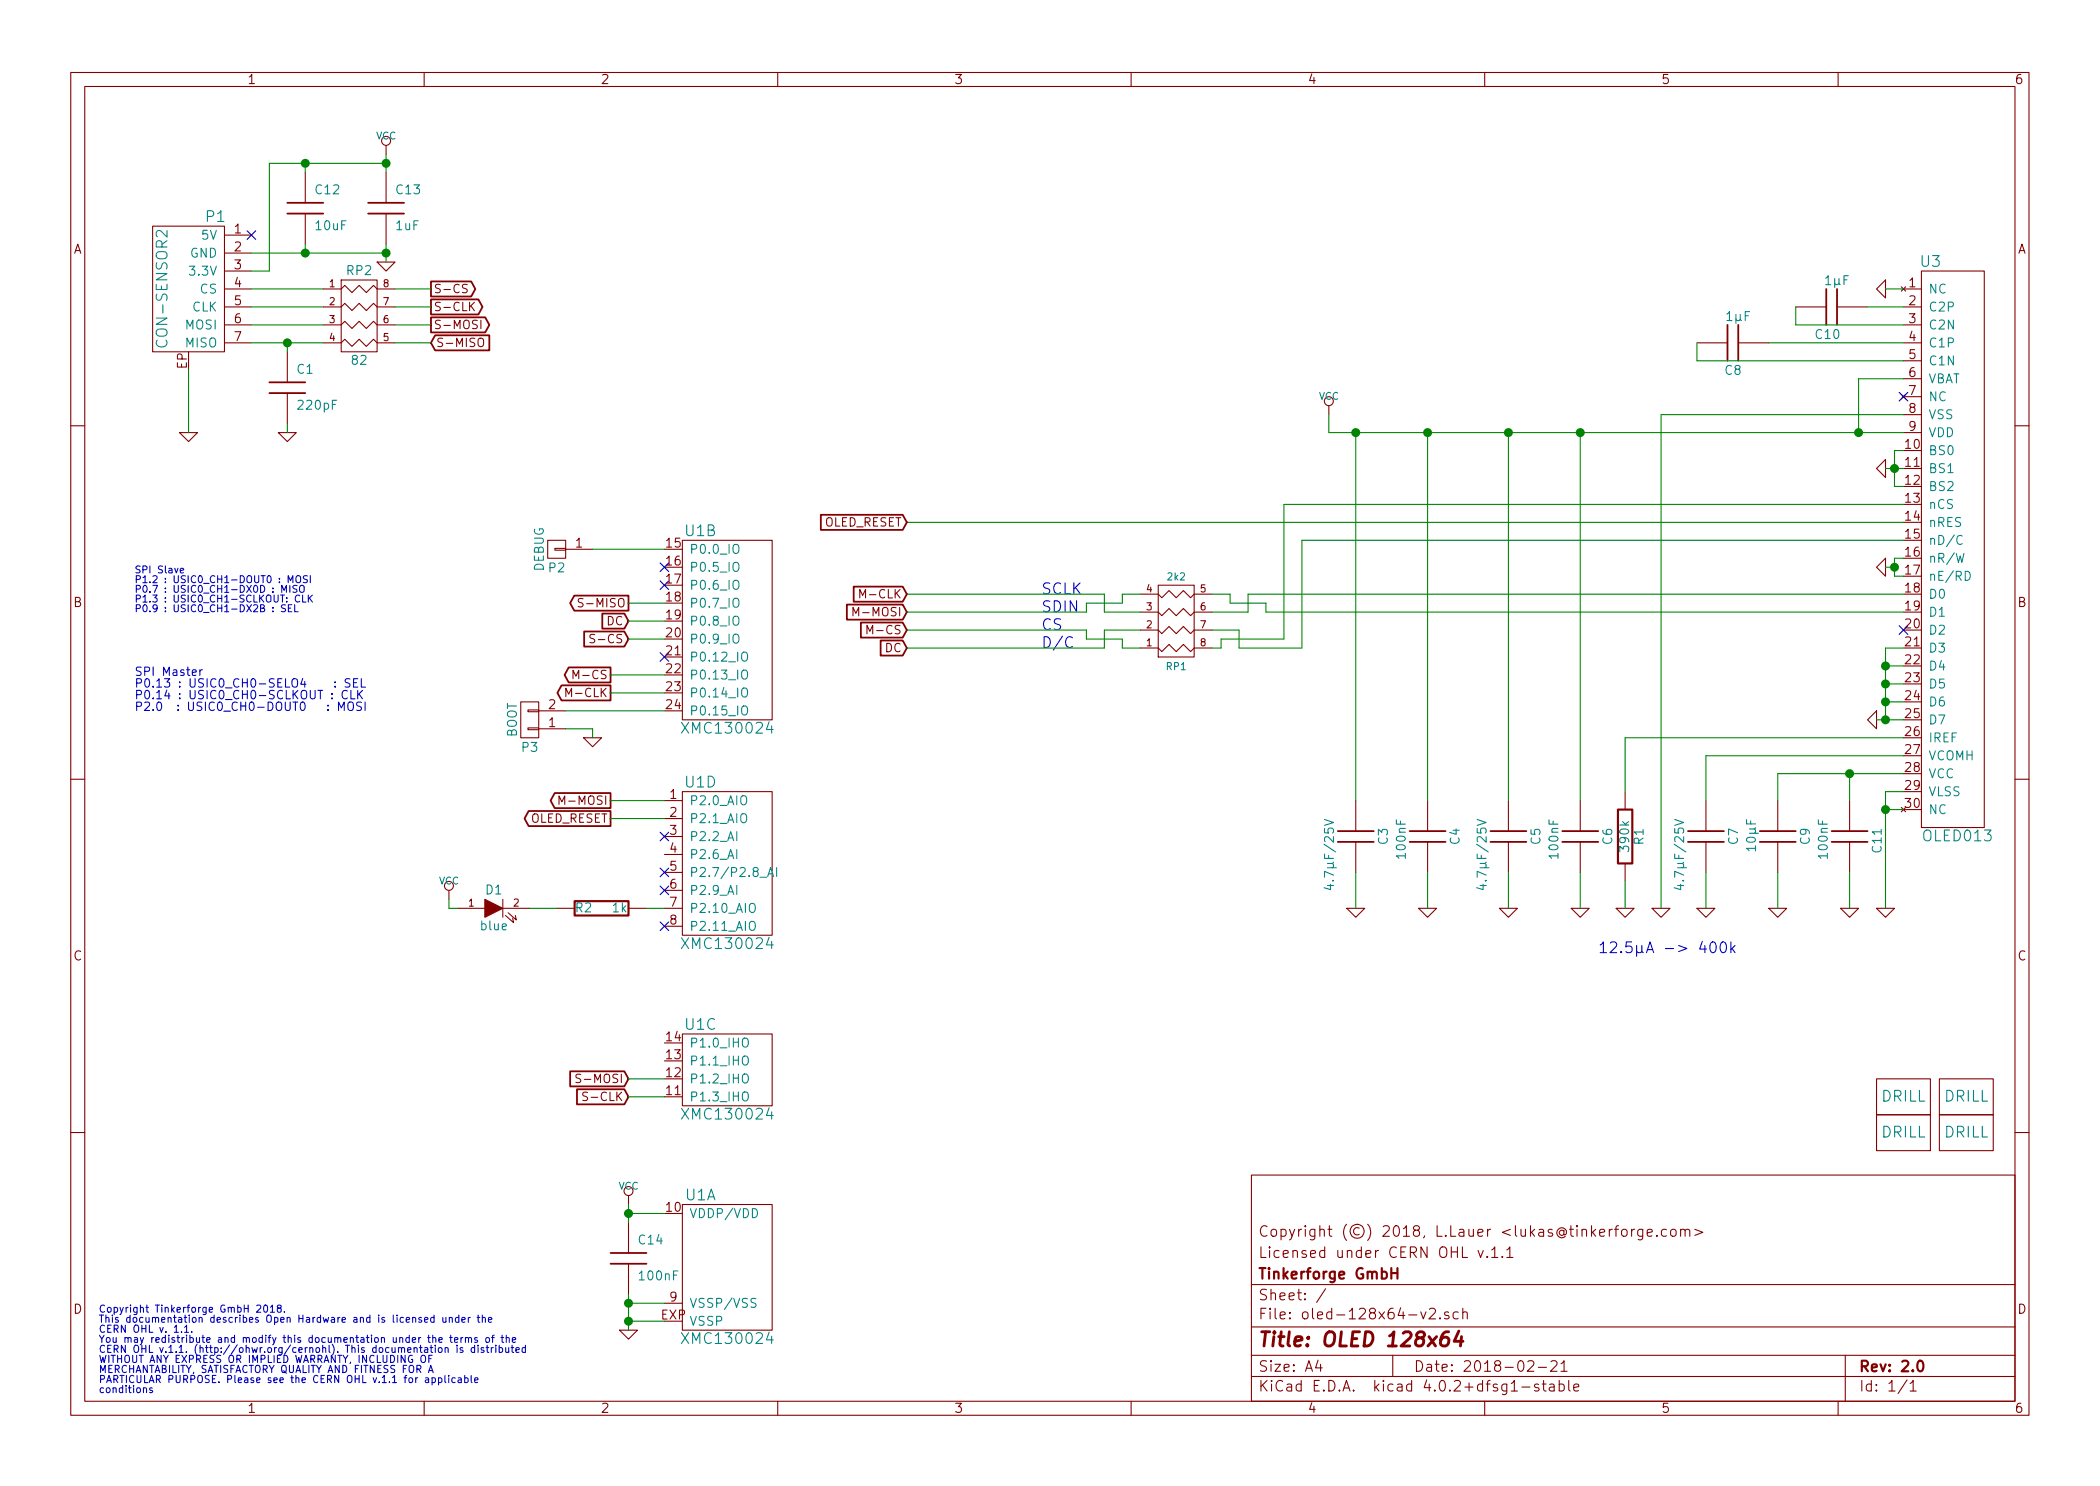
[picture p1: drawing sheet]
EESchema Schematic File Version 2
LIBS:tinkerforge
LIBS:power
LIBS:device
LIBS:transistors
LIBS:conn
LIBS:linear
LIBS:regul
LIBS:74xx
LIBS:cmos4000
LIBS:adc-dac
LIBS:memory
LIBS:xilinx
LIBS:microcontrollers
LIBS:dsp
LIBS:microchip
LIBS:analog_switches
LIBS:motorola
LIBS:texas
LIBS:intel
LIBS:audio
LIBS:interface
LIBS:digital-audio
LIBS:philips
LIBS:display
LIBS:cypress
LIBS:siliconi
LIBS:opto
LIBS:atmel
LIBS:contrib
LIBS:valves
EELAYER 25 0
EELAYER END
$Descr A4 11693 8268
encoding utf-8
Sheet 1 1
Title "OLED 128x64"
Date "2018-02-21"
Rev "2.0"
Comp "Tinkerforge GmbH"
Comment1 "Licensed under CERN OHL v.1.1"
Comment2 "Copyright (©) 2018, L.Lauer <lukas@tinkerforge.com>"
Comment3 ""
Comment4 ""
$EndDescr
Text Notes 550  7750 0    40   ~ 0
Copyright Tinkerforge GmbH 2018.\nThis documentation describes Open Hardware and is licensed under the\nCERN OHL v. 1.1.\nYou may redistribute and modify this documentation under the terms of the\nCERN OHL v.1.1. (http://ohwr.org/cernohl). This documentation is distributed\nWITHOUT ANY EXPRESS OR IMPLIED WARRANTY, INCLUDING OF\nMERCHANTABILITY, SATISFACTORY QUALITY AND FITNESS FOR A\nPARTICULAR PURPOSE. Please see the CERN OHL v.1.1 for applicable\nconditions\n
$Comp
L DRILL U5
U 1 1
P 10600 6300
F 0 "U5" H 10650 6350 60  0001 C CNN
F 1 "DRILL" H 10600 6300 60  0000 C CNN
F 2 "kicad-libraries:DRILL_NP" H 10600 6300 60  0001 C CNN
F 3 "" H 10600 6300 60  0001 C CNN
	1    10600 6300
	1    0    0    -1  
$EndComp
$Comp
L DRILL U4
U 1 1
P 10600 6100
F 0 "U4" H 10650 6150 60  0001 C CNN
F 1 "DRILL" H 10600 6100 60  0000 C CNN
F 2 "kicad-libraries:DRILL_NP" H 10600 6100 60  0001 C CNN
F 3 "" H 10600 6100 60  0001 C CNN
	1    10600 6100
	1    0    0    -1  
$EndComp
$Comp
L DRILL U7
U 1 1
P 10950 6300
F 0 "U7" H 11000 6350 60  0001 C CNN
F 1 "DRILL" H 10950 6300 60  0000 C CNN
F 2 "kicad-libraries:DRILL_NP" H 10950 6300 60  0001 C CNN
F 3 "" H 10950 6300 60  0001 C CNN
	1    10950 6300
	1    0    0    -1  
$EndComp
$Comp
L DRILL U6
U 1 1
P 10950 6100
F 0 "U6" H 11000 6150 60  0001 C CNN
F 1 "DRILL" H 10950 6100 60  0000 C CNN
F 2 "kicad-libraries:DRILL_NP" H 10950 6100 60  0001 C CNN
F 3 "" H 10950 6100 60  0001 C CNN
	1    10950 6100
	1    0    0    -1  
$EndComp
$Comp
L GND #PWR01
U 1 1
P 2150 1450
F 0 "#PWR01" H 2150 1450 30  0001 C CNN
F 1 "GND" H 2150 1380 30  0001 C CNN
F 2 "" H 2150 1450 60  0001 C CNN
F 3 "" H 2150 1450 60  0001 C CNN
	1    2150 1450
	1    0    0    -1  
$EndComp
$Comp
L GND #PWR02
U 1 1
P 1600 2400
F 0 "#PWR02" H 1600 2400 30  0001 C CNN
F 1 "GND" H 1600 2330 30  0001 C CNN
F 2 "" H 1600 2400 60  0001 C CNN
F 3 "" H 1600 2400 60  0001 C CNN
	1    1600 2400
	1    0    0    -1  
$EndComp
$Comp
L GND #PWR03
U 1 1
P 1050 2400
F 0 "#PWR03" H 1050 2400 30  0001 C CNN
F 1 "GND" H 1050 2330 30  0001 C CNN
F 2 "" H 1050 2400 60  0001 C CNN
F 3 "" H 1050 2400 60  0001 C CNN
	1    1050 2400
	1    0    0    -1  
$EndComp
$Comp
L OLED013 U3
U 1 1
P 10900 3050
F 0 "U3" H 10750 4650 60  0000 C CNN
F 1 "OLED013" H 10900 1450 60  0000 C CNN
F 2 "kicad-libraries:ER-CON30HT-1" H 11350 4750 60  0001 C CNN
F 3 "" H 11350 4750 60  0000 C CNN
	1    10900 3050
	1    0    0    -1  
$EndComp
$Comp
L C C11
U 1 1
P 10300 4650
F 0 "C11" V 10150 4600 50  0000 L CNN
F 1 "100nF" V 10450 4550 50  0000 L CNN
F 2 "kicad-libraries:C0603F" H 10300 4650 60  0001 C CNN
F 3 "" H 10300 4650 60  0000 C CNN
	1    10300 4650
	-1   0    0    1   
$EndComp
$Comp
L C C9
U 1 1
P 9900 4650
F 0 "C9" V 9750 4600 50  0000 L CNN
F 1 "10µF" V 10050 4550 50  0000 L CNN
F 2 "kicad-libraries:C0805" H 9900 4650 60  0001 C CNN
F 3 "" H 9900 4650 60  0000 C CNN
	1    9900 4650
	-1   0    0    1   
$EndComp
$Comp
L R R1
U 1 1
P 9050 4650
F 0 "R1" V 9130 4650 50  0000 C CNN
F 1 "390k" V 9050 4650 50  0000 C CNN
F 2 "kicad-libraries:R0603F" H 9050 4650 60  0001 C CNN
F 3 "" H 9050 4650 60  0000 C CNN
	1    9050 4650
	1    0    0    -1  
$EndComp
$Comp
L C C7
U 1 1
P 9500 4650
F 0 "C7" V 9350 4600 50  0000 L CNN
F 1 "4.7µF/25V" V 9650 4550 50  0000 L CNN
F 2 "kicad-libraries:C0805" H 9500 4650 60  0001 C CNN
F 3 "" H 9500 4650 60  0000 C CNN
	1    9500 4650
	-1   0    0    1   
$EndComp
$Comp
L GND #PWR04
U 1 1
P 9500 5050
F 0 "#PWR04" H 9500 5050 30  0001 C CNN
F 1 "GND" H 9500 4980 30  0001 C CNN
F 2 "" H 9500 5050 60  0001 C CNN
F 3 "" H 9500 5050 60  0001 C CNN
	1    9500 5050
	1    0    0    -1  
$EndComp
$Comp
L GND #PWR05
U 1 1
P 10500 5050
F 0 "#PWR05" H 10500 5050 30  0001 C CNN
F 1 "GND" H 10500 4980 30  0001 C CNN
F 2 "" H 10500 5050 60  0001 C CNN
F 3 "" H 10500 5050 60  0001 C CNN
	1    10500 5050
	1    0    0    -1  
$EndComp
$Comp
L GND #PWR06
U 1 1
P 9900 5050
F 0 "#PWR06" H 9900 5050 30  0001 C CNN
F 1 "GND" H 9900 4980 30  0001 C CNN
F 2 "" H 9900 5050 60  0001 C CNN
F 3 "" H 9900 5050 60  0001 C CNN
	1    9900 5050
	1    0    0    -1  
$EndComp
$Comp
L GND #PWR07
U 1 1
P 10300 5050
F 0 "#PWR07" H 10300 5050 30  0001 C CNN
F 1 "GND" H 10300 4980 30  0001 C CNN
F 2 "" H 10300 5050 60  0001 C CNN
F 3 "" H 10300 5050 60  0001 C CNN
	1    10300 5050
	1    0    0    -1  
$EndComp
$Comp
L C C3
U 1 1
P 7550 4650
F 0 "C3" V 7400 4600 50  0000 L CNN
F 1 "4.7µF/25V" V 7700 4550 50  0000 L CNN
F 2 "kicad-libraries:C0805" H 7550 4650 60  0001 C CNN
F 3 "" H 7550 4650 60  0000 C CNN
	1    7550 4650
	-1   0    0    1   
$EndComp
$Comp
L C C4
U 1 1
P 7950 4650
F 0 "C4" V 7800 4600 50  0000 L CNN
F 1 "100nF" V 8100 4550 50  0000 L CNN
F 2 "kicad-libraries:C0603F" H 7950 4650 60  0001 C CNN
F 3 "" H 7950 4650 60  0000 C CNN
	1    7950 4650
	-1   0    0    1   
$EndComp
$Comp
L GND #PWR08
U 1 1
P 7950 5050
F 0 "#PWR08" H 7950 5050 30  0001 C CNN
F 1 "GND" H 7950 4980 30  0001 C CNN
F 2 "" H 7950 5050 60  0001 C CNN
F 3 "" H 7950 5050 60  0001 C CNN
	1    7950 5050
	1    0    0    -1  
$EndComp
$Comp
L GND #PWR09
U 1 1
P 7550 5050
F 0 "#PWR09" H 7550 5050 30  0001 C CNN
F 1 "GND" H 7550 4980 30  0001 C CNN
F 2 "" H 7550 5050 60  0001 C CNN
F 3 "" H 7550 5050 60  0001 C CNN
	1    7550 5050
	1    0    0    -1  
$EndComp
$Comp
L GND #PWR010
U 1 1
P 9250 5050
F 0 "#PWR010" H 9250 5050 30  0001 C CNN
F 1 "GND" H 9250 4980 30  0001 C CNN
F 2 "" H 9250 5050 60  0001 C CNN
F 3 "" H 9250 5050 60  0001 C CNN
	1    9250 5050
	1    0    0    -1  
$EndComp
$Comp
L C C10
U 1 1
P 10200 1700
F 0 "C10" V 10050 1650 50  0000 L CNN
F 1 "1µF" V 10350 1600 50  0000 L CNN
F 2 "kicad-libraries:C0603F" H 10200 1700 60  0001 C CNN
F 3 "" H 10200 1700 60  0000 C CNN
	1    10200 1700
	0    -1   -1   0   
$EndComp
$Comp
L C C8
U 1 1
P 9650 1900
F 0 "C8" V 9500 1850 50  0000 L CNN
F 1 "1µF" V 9800 1800 50  0000 L CNN
F 2 "kicad-libraries:C0603F" H 9650 1900 60  0001 C CNN
F 3 "" H 9650 1900 60  0000 C CNN
	1    9650 1900
	0    -1   -1   0   
$EndComp
$Comp
L GND #PWR011
U 1 1
P 9050 5050
F 0 "#PWR011" H 9050 5050 30  0001 C CNN
F 1 "GND" H 9050 4980 30  0001 C CNN
F 2 "" H 9050 5050 60  0001 C CNN
F 3 "" H 9050 5050 60  0001 C CNN
	1    9050 5050
	1    0    0    -1  
$EndComp
Text Notes 8900 5300 0    60   ~ 0
12.5µA -> 400k
$Comp
L C C6
U 1 1
P 8800 4650
F 0 "C6" V 8650 4600 50  0000 L CNN
F 1 "100nF" V 8950 4550 50  0000 L CNN
F 2 "kicad-libraries:C0603F" H 8800 4650 60  0001 C CNN
F 3 "" H 8800 4650 60  0000 C CNN
	1    8800 4650
	-1   0    0    1   
$EndComp
$Comp
L C C5
U 1 1
P 8400 4650
F 0 "C5" V 8250 4600 50  0000 L CNN
F 1 "4.7µF/25V" V 8550 4550 50  0000 L CNN
F 2 "kicad-libraries:C0805" H 8400 4650 60  0001 C CNN
F 3 "" H 8400 4650 60  0000 C CNN
	1    8400 4650
	-1   0    0    1   
$EndComp
$Comp
L GND #PWR012
U 1 1
P 8400 5050
F 0 "#PWR012" H 8400 5050 30  0001 C CNN
F 1 "GND" H 8400 4980 30  0001 C CNN
F 2 "" H 8400 5050 60  0001 C CNN
F 3 "" H 8400 5050 60  0001 C CNN
	1    8400 5050
	1    0    0    -1  
$EndComp
$Comp
L GND #PWR013
U 1 1
P 8800 5050
F 0 "#PWR013" H 8800 5050 30  0001 C CNN
F 1 "GND" H 8800 4980 30  0001 C CNN
F 2 "" H 8800 5050 60  0001 C CNN
F 3 "" H 8800 5050 60  0001 C CNN
	1    8800 5050
	1    0    0    -1  
$EndComp
NoConn ~ 10600 2200
$Comp
L GND #PWR014
U 1 1
P 10500 2600
F 0 "#PWR014" H 10500 2600 30  0001 C CNN
F 1 "GND" H 10500 2530 30  0001 C CNN
F 2 "" H 10500 2600 60  0001 C CNN
F 3 "" H 10500 2600 60  0001 C CNN
	1    10500 2600
	0    1    1    0   
$EndComp
$Comp
L GND #PWR015
U 1 1
P 10500 3150
F 0 "#PWR015" H 10500 3150 30  0001 C CNN
F 1 "GND" H 10500 3080 30  0001 C CNN
F 2 "" H 10500 3150 60  0001 C CNN
F 3 "" H 10500 3150 60  0001 C CNN
	1    10500 3150
	0    1    1    0   
$EndComp
$Comp
L GND #PWR016
U 1 1
P 10450 4000
F 0 "#PWR016" H 10450 4000 30  0001 C CNN
F 1 "GND" H 10450 3930 30  0001 C CNN
F 2 "" H 10450 4000 60  0001 C CNN
F 3 "" H 10450 4000 60  0001 C CNN
	1    10450 4000
	0    1    1    0   
$EndComp
Text Notes 5800 3300 0    60   ~ 0
SCLK
Text Notes 5800 3400 0    60   ~ 0
SDIN
Text Notes 5800 3600 0    60   ~ 0
D/C
Text Notes 5800 3500 0    60   ~ 0
CS
$Comp
L GND #PWR017
U 1 1
P 10500 1600
F 0 "#PWR017" H 10500 1600 30  0001 C CNN
F 1 "GND" H 10500 1530 30  0001 C CNN
F 2 "" H 10500 1600 60  0001 C CNN
F 3 "" H 10500 1600 60  0001 C CNN
	1    10500 1600
	0    1    1    0   
$EndComp
$Comp
L R_PACK4 RP1
U 1 1
P 6550 3250
F 0 "RP1" H 6550 3700 40  0000 C CNN
F 1 "2k2" H 6550 3200 40  0000 C CNN
F 2 "kicad-libraries:0603X4" H 6550 3250 60  0001 C CNN
F 3 "" H 6550 3250 60  0000 C CNN
	1    6550 3250
	1    0    0    1   
$EndComp
NoConn ~ 10600 3500
$Comp
L CON-SENSOR2 P1
U 1 1
P 1050 1600
F 0 "P1" H 900 2000 60  0000 C CNN
F 1 "CON-SENSOR2" V 1200 1600 60  0000 C CNN
F 2 "kicad-libraries:CON-SENSOR2" H 1150 1450 60  0001 C CNN
F 3 "" H 1150 1450 60  0000 C CNN
	1    1050 1600
	-1   0    0    -1  
$EndComp
$Comp
L VCC #PWR018
U 1 1
P 2150 850
F 0 "#PWR018" H 2150 700 50  0001 C CNN
F 1 "VCC" H 2150 950 39  0000 C CNN
F 2 "" H 2150 850 50  0000 C CNN
F 3 "" H 2150 850 50  0000 C CNN
	1    2150 850 
	1    0    0    -1  
$EndComp
$Comp
L VCC #PWR019
U 1 1
P 7400 2300
F 0 "#PWR019" H 7400 2150 50  0001 C CNN
F 1 "VCC" H 7400 2400 39  0000 C CNN
F 2 "" H 7400 2300 50  0000 C CNN
F 3 "" H 7400 2300 50  0000 C CNN
	1    7400 2300
	1    0    0    -1  
$EndComp
Text GLabel 5050 3500 0    47   Input ~ 0
M-CS
Text GLabel 5050 3400 0    47   Input ~ 0
M-MOSI
Text GLabel 5050 3300 0    47   Input ~ 0
M-CLK
Text GLabel 5050 3600 0    47   Input ~ 0
DC
$Comp
L C C12
U 1 1
P 1700 1150
F 0 "C12" H 1750 1250 50  0000 L CNN
F 1 "10uF" H 1750 1050 50  0000 L CNN
F 2 "kicad-libraries:C0805" H 1700 1150 60  0001 C CNN
F 3 "" H 1700 1150 60  0000 C CNN
	1    1700 1150
	1    0    0    -1  
$EndComp
$Comp
L C C13
U 1 1
P 2150 1150
F 0 "C13" H 2200 1250 50  0000 L CNN
F 1 "1uF" H 2200 1050 50  0000 L CNN
F 2 "kicad-libraries:C0603F" H 2150 1150 60  0001 C CNN
F 3 "" H 2150 1150 60  0000 C CNN
	1    2150 1150
	1    0    0    -1  
$EndComp
$Comp
L C C1
U 1 1
P 1600 2150
F 0 "C1" H 1650 2250 50  0000 L CNN
F 1 "220pF" H 1650 2050 50  0000 L CNN
F 2 "kicad-libraries:C0402F" H 1600 2150 60  0001 C CNN
F 3 "" H 1600 2150 60  0000 C CNN
	1    1600 2150
	1    0    0    -1  
$EndComp
$Comp
L R_PACK4 RP2
U 1 1
P 2000 1950
F 0 "RP2" H 2000 2400 50  0000 C CNN
F 1 "82" H 2000 1900 50  0000 C CNN
F 2 "kicad-libraries:4X0402" H 2000 1950 50  0001 C CNN
F 3 "" H 2000 1950 50  0000 C CNN
	1    2000 1950
	1    0    0    -1  
$EndComp
Text GLabel 2400 1600 2    47   Output ~ 0
S-CS
Text GLabel 2400 1700 2    47   Output ~ 0
S-CLK
Text GLabel 2400 1800 2    47   Output ~ 0
S-MOSI
Text GLabel 2400 1900 2    47   Input ~ 0
S-MISO
NoConn ~ 1400 1300
$Comp
L XMC1XXX24 U1
U 4 1
P 4050 4800
F 0 "U1" H 3900 5250 60  0000 C CNN
F 1 "XMC130024" H 4050 4350 60  0000 C CNN
F 2 "kicad-libraries:QFN24-4x4mm-0.5mm" H 4200 5550 60  0001 C CNN
F 3 "" H 4200 5550 60  0000 C CNN
	4    4050 4800
	1    0    0    -1  
$EndComp
$Comp
L XMC1XXX24 U1
U 2 1
P 4050 3500
F 0 "U1" H 3900 4050 60  0000 C CNN
F 1 "XMC130024" H 4050 2950 60  0000 C CNN
F 2 "kicad-libraries:QFN24-4x4mm-0.5mm" H 4200 4250 60  0001 C CNN
F 3 "" H 4200 4250 60  0000 C CNN
	2    4050 3500
	1    0    0    -1  
$EndComp
$Comp
L XMC1XXX24 U1
U 3 1
P 4050 5950
F 0 "U1" H 3900 6200 60  0000 C CNN
F 1 "XMC130024" H 4050 5700 60  0000 C CNN
F 2 "kicad-libraries:QFN24-4x4mm-0.5mm" H 4200 6700 60  0001 C CNN
F 3 "" H 4200 6700 60  0000 C CNN
	3    4050 5950
	1    0    0    -1  
$EndComp
$Comp
L XMC1XXX24 U1
U 1 1
P 4050 7050
F 0 "U1" H 3900 7450 60  0000 C CNN
F 1 "XMC130024" H 4050 6650 60  0000 C CNN
F 2 "kicad-libraries:QFN24-4x4mm-0.5mm" H 4200 7800 60  0001 C CNN
F 3 "" H 4200 7800 60  0000 C CNN
	1    4050 7050
	1    0    0    -1  
$EndComp
$Comp
L C C14
U 1 1
P 3500 7000
F 0 "C14" H 3550 7100 50  0000 L CNN
F 1 "100nF" H 3550 6900 50  0000 L CNN
F 2 "kicad-libraries:C0603F" H 3500 7000 60  0001 C CNN
F 3 "" H 3500 7000 60  0000 C CNN
	1    3500 7000
	1    0    0    -1  
$EndComp
$Comp
L GND #PWR020
U 1 1
P 3500 7400
F 0 "#PWR020" H 3500 7400 30  0001 C CNN
F 1 "GND" H 3500 7330 30  0001 C CNN
F 2 "" H 3500 7400 60  0001 C CNN
F 3 "" H 3500 7400 60  0001 C CNN
	1    3500 7400
	1    0    0    -1  
$EndComp
$Comp
L VCC #PWR021
U 1 1
P 3500 6700
F 0 "#PWR021" H 3500 6550 50  0001 C CNN
F 1 "VCC" H 3500 6800 39  0000 C CNN
F 2 "" H 3500 6700 50  0000 C CNN
F 3 "" H 3500 6700 50  0000 C CNN
	1    3500 6700
	1    0    0    -1  
$EndComp
Text GLabel 3500 3550 0    47   Input ~ 0
S-CS
Text GLabel 3500 6100 0    47   Input ~ 0
S-CLK
Text GLabel 3500 6000 0    47   Input ~ 0
S-MOSI
Text GLabel 3500 3350 0    47   Output ~ 0
S-MISO
Text Notes 750  3400 0    39   ~ 0
SPI Slave\nP1.2 : USIC0_CH1-DOUT0 : MOSI\nP0.7 : USIC0_CH1-DX0D : MISO\nP1.3 : USIC0_CH1-SCLKOUT: CLK\nP0.9 : USIC0_CH1-DX2B : SEL\n
$Comp
L CONN_01X01 P2
U 1 1
P 3100 3050
F 0 "P2" H 3100 3150 50  0000 C CNN
F 1 "DEBUG" V 3200 3050 50  0000 C CNN
F 2 "kicad-libraries:DEBUG_PAD" H 3100 3050 50  0001 C CNN
F 3 "" H 3100 3050 50  0000 C CNN
	1    3100 3050
	-1   0    0    1   
$EndComp
NoConn ~ 3700 3150
$Comp
L CONN_01X02 P3
U 1 1
P 2950 4000
F 0 "P3" H 2950 4150 50  0000 C CNN
F 1 "BOOT" V 3050 4000 50  0000 C CNN
F 2 "kicad-libraries:SolderJumper" H 2950 4000 50  0001 C CNN
F 3 "" H 2950 4000 50  0000 C CNN
	1    2950 4000
	-1   0    0    1   
$EndComp
$Comp
L R R2
U 1 1
P 3350 5050
F 0 "R2" V 3350 4950 50  0000 C CNN
F 1 "1k" V 3350 5150 50  0000 C CNN
F 2 "kicad-libraries:R0603F" H 3350 5050 60  0001 C CNN
F 3 "" H 3350 5050 60  0000 C CNN
	1    3350 5050
	0    1    1    0   
$EndComp
$Comp
L LED D1
U 1 1
P 2750 5050
F 0 "D1" H 2750 5150 50  0000 C CNN
F 1 "blue" H 2750 4950 50  0000 C CNN
F 2 "kicad-libraries:D0603F" H 2750 5050 50  0001 C CNN
F 3 "" H 2750 5050 50  0000 C CNN
	1    2750 5050
	1    0    0    -1  
$EndComp
$Comp
L VCC #PWR022
U 1 1
P 2500 5000
F 0 "#PWR022" H 2500 4850 50  0001 C CNN
F 1 "VCC" H 2500 5100 39  0000 C CNN
F 2 "" H 2500 5000 50  0000 C CNN
F 3 "" H 2500 5000 50  0000 C CNN
	1    2500 5000
	1    0    0    -1  
$EndComp
NoConn ~ 3700 5150
NoConn ~ 3700 4950
NoConn ~ 3700 4850
NoConn ~ 3700 4650
Text GLabel 3400 3750 0    47   Output ~ 0
M-CS
Text GLabel 3400 3850 0    47   Output ~ 0
M-CLK
Text GLabel 3400 4450 0    47   Output ~ 0
M-MOSI
NoConn ~ 3700 3650
Wire Wire Line
	9500 5050 9500 4850
Wire Wire Line
	10600 4400 10500 4400
Wire Wire Line
	10500 4400 10500 5050
Wire Wire Line
	9500 4200 9500 4450
Wire Wire Line
	10300 4450 10300 4300
Connection ~ 10300 4300
Wire Wire Line
	10300 4850 10300 5050
Wire Wire Line
	9900 4850 9900 5050
Wire Wire Line
	7950 5050 7950 4850
Wire Wire Line
	7950 4450 7950 2400
Wire Wire Line
	7400 2400 10600 2400
Wire Wire Line
	10600 2100 10350 2100
Wire Wire Line
	10350 2100 10350 2400
Connection ~ 10350 2400
Wire Wire Line
	7550 4450 7550 2400
Connection ~ 7950 2400
Wire Wire Line
	7550 5050 7550 4850
Wire Wire Line
	10600 2300 9250 2300
Wire Wire Line
	9250 2300 9250 5050
Wire Wire Line
	10600 2000 9450 2000
Wire Wire Line
	9450 2000 9450 1900
Wire Wire Line
	9850 1900 10600 1900
Wire Wire Line
	10600 1800 10000 1800
Wire Wire Line
	10000 1800 10000 1700
Wire Wire Line
	10400 1700 10600 1700
Wire Wire Line
	9050 4900 9050 5050
Wire Wire Line
	10600 4100 9050 4100
Wire Wire Line
	9050 4100 9050 4400
Wire Wire Line
	8400 5050 8400 4850
Wire Wire Line
	8800 5050 8800 4850
Wire Wire Line
	8400 4450 8400 2400
Connection ~ 8400 2400
Wire Wire Line
	8800 4450 8800 2400
Connection ~ 8800 2400
Connection ~ 7550 2400
Wire Wire Line
	10500 2600 10600 2600
Wire Wire Line
	10550 3200 10600 3200
Wire Wire Line
	10600 4000 10450 4000
Wire Wire Line
	10500 4000 10500 3600
Wire Wire Line
	10500 3600 10600 3600
Connection ~ 10500 4000
Wire Wire Line
	10600 3700 10500 3700
Connection ~ 10500 3700
Wire Wire Line
	10600 3800 10500 3800
Connection ~ 10500 3800
Wire Wire Line
	10600 3900 10500 3900
Connection ~ 10500 3900
Wire Wire Line
	10600 4200 9500 4200
Wire Wire Line
	10600 4300 9900 4300
Wire Wire Line
	9900 4300 9900 4450
Wire Wire Line
	10600 4500 10500 4500
Connection ~ 10500 4500
Wire Wire Line
	10500 1600 10600 1600
Wire Wire Line
	10550 2500 10550 2700
Wire Wire Line
	7150 2800 7150 3550
Wire Wire Line
	10600 3100 10550 3100
Wire Wire Line
	10550 3100 10550 3200
Wire Wire Line
	10550 3150 10500 3150
Connection ~ 10550 3150
Wire Wire Line
	10550 2700 10600 2700
Wire Wire Line
	10550 2500 10600 2500
Connection ~ 10550 2600
Wire Wire Line
	5050 2900 10600 2900
Wire Wire Line
	7250 3600 7250 3000
Wire Wire Line
	7250 3000 10600 3000
Wire Wire Line
	7150 2800 10600 2800
Wire Wire Line
	6150 3600 6150 3500
Wire Wire Line
	6150 3500 6350 3500
Wire Wire Line
	6350 3600 6250 3600
Wire Wire Line
	6250 3600 6250 3550
Wire Wire Line
	6250 3550 6050 3550
Wire Wire Line
	6050 3550 6050 3500
Wire Wire Line
	6350 3400 6150 3400
Wire Wire Line
	6150 3400 6150 3300
Wire Wire Line
	6350 3300 6250 3300
Wire Wire Line
	6250 3300 6250 3350
Wire Wire Line
	6250 3350 6050 3350
Wire Wire Line
	6050 3350 6050 3400
Wire Wire Line
	10600 3300 6950 3300
Wire Wire Line
	6950 3300 6950 3400
Wire Wire Line
	6950 3400 6750 3400
Wire Wire Line
	10600 3400 7050 3400
Wire Wire Line
	7050 3400 7050 3350
Wire Wire Line
	7050 3350 6850 3350
Wire Wire Line
	6850 3350 6850 3300
Wire Wire Line
	6850 3300 6750 3300
Wire Wire Line
	7250 3600 6900 3600
Wire Wire Line
	6900 3600 6900 3500
Wire Wire Line
	6900 3500 6750 3500
Wire Wire Line
	6750 3600 6800 3600
Wire Wire Line
	6800 3600 6800 3550
Wire Wire Line
	6800 3550 7150 3550
Wire Wire Line
	7400 2300 7400 2400
Wire Wire Line
	6150 3600 5050 3600
Wire Wire Line
	6050 3500 5050 3500
Wire Wire Line
	6050 3400 5050 3400
Wire Wire Line
	6150 3300 5050 3300
Wire Wire Line
	1400 1900 1800 1900
Wire Wire Line
	1600 1950 1600 1900
Connection ~ 1600 1900
Wire Wire Line
	1050 2050 1050 2400
Wire Wire Line
	1600 2350 1600 2400
Wire Wire Line
	1800 1800 1400 1800
Wire Wire Line
	1400 1700 1800 1700
Wire Wire Line
	1800 1600 1400 1600
Wire Wire Line
	2200 1600 2400 1600
Wire Wire Line
	2400 1700 2200 1700
Wire Wire Line
	2200 1800 2400 1800
Wire Wire Line
	2400 1900 2200 1900
Wire Wire Line
	1400 1400 2150 1400
Wire Wire Line
	2150 1350 2150 1450
Connection ~ 2150 1400
Wire Wire Line
	1700 1350 1700 1400
Connection ~ 1700 1400
Wire Wire Line
	1400 1500 1500 1500
Wire Wire Line
	1500 1500 1500 900 
Wire Wire Line
	1500 900  2150 900 
Wire Wire Line
	2150 850  2150 950 
Connection ~ 2150 900 
Wire Wire Line
	1700 950  1700 900 
Connection ~ 1700 900 
Wire Wire Line
	3500 7200 3500 7400
Wire Wire Line
	3700 7350 3500 7350
Connection ~ 3500 7350
Wire Wire Line
	3700 7250 3500 7250
Connection ~ 3500 7250
Wire Wire Line
	3500 6700 3500 6800
Wire Wire Line
	3700 6750 3500 6750
Connection ~ 3500 6750
Wire Wire Line
	3400 4450 3700 4450
Wire Wire Line
	3700 3050 3300 3050
Wire Wire Line
	2500 5000 2500 5050
Wire Wire Line
	2500 5050 2550 5050
Wire Wire Line
	2950 5050 3100 5050
Wire Wire Line
	3600 5050 3700 5050
Wire Wire Line
	3500 3350 3700 3350
Wire Wire Line
	3500 3550 3700 3550
Wire Wire Line
	3500 6000 3700 6000
Wire Wire Line
	3700 6100 3500 6100
Text Notes 750  3950 0    47   ~ 0
SPI Master\nP0.13 : USIC0_CH0-SELO4    : SEL\nP0.14 : USIC0_CH0-SCLKOUT : CLK\nP2.0  : USIC0_CH0-DOUT0   : MOSI
Text GLabel 3500 3450 0    47   Input ~ 0
DC
Wire Wire Line
	3700 3450 3500 3450
Text GLabel 5050 2900 0    47   Input ~ 0
OLED_RESET
Text GLabel 3400 4550 0    47   Output ~ 0
OLED_RESET
Wire Wire Line
	3400 3850 3700 3850
Wire Wire Line
	3700 3750 3400 3750
NoConn ~ 3700 3250
Wire Wire Line
	3700 4550 3400 4550
$Comp
L GND #PWR023
U 1 1
P 3300 4100
F 0 "#PWR023" H 3300 4100 30  0001 C CNN
F 1 "GND" H 3300 4030 30  0001 C CNN
F 2 "" H 3300 4100 60  0001 C CNN
F 3 "" H 3300 4100 60  0001 C CNN
	1    3300 4100
	1    0    0    -1  
$EndComp
Wire Wire Line
	3150 3950 3700 3950
Wire Wire Line
	3150 4050 3300 4050
Wire Wire Line
	3300 4050 3300 4100
$EndSCHEMATC
